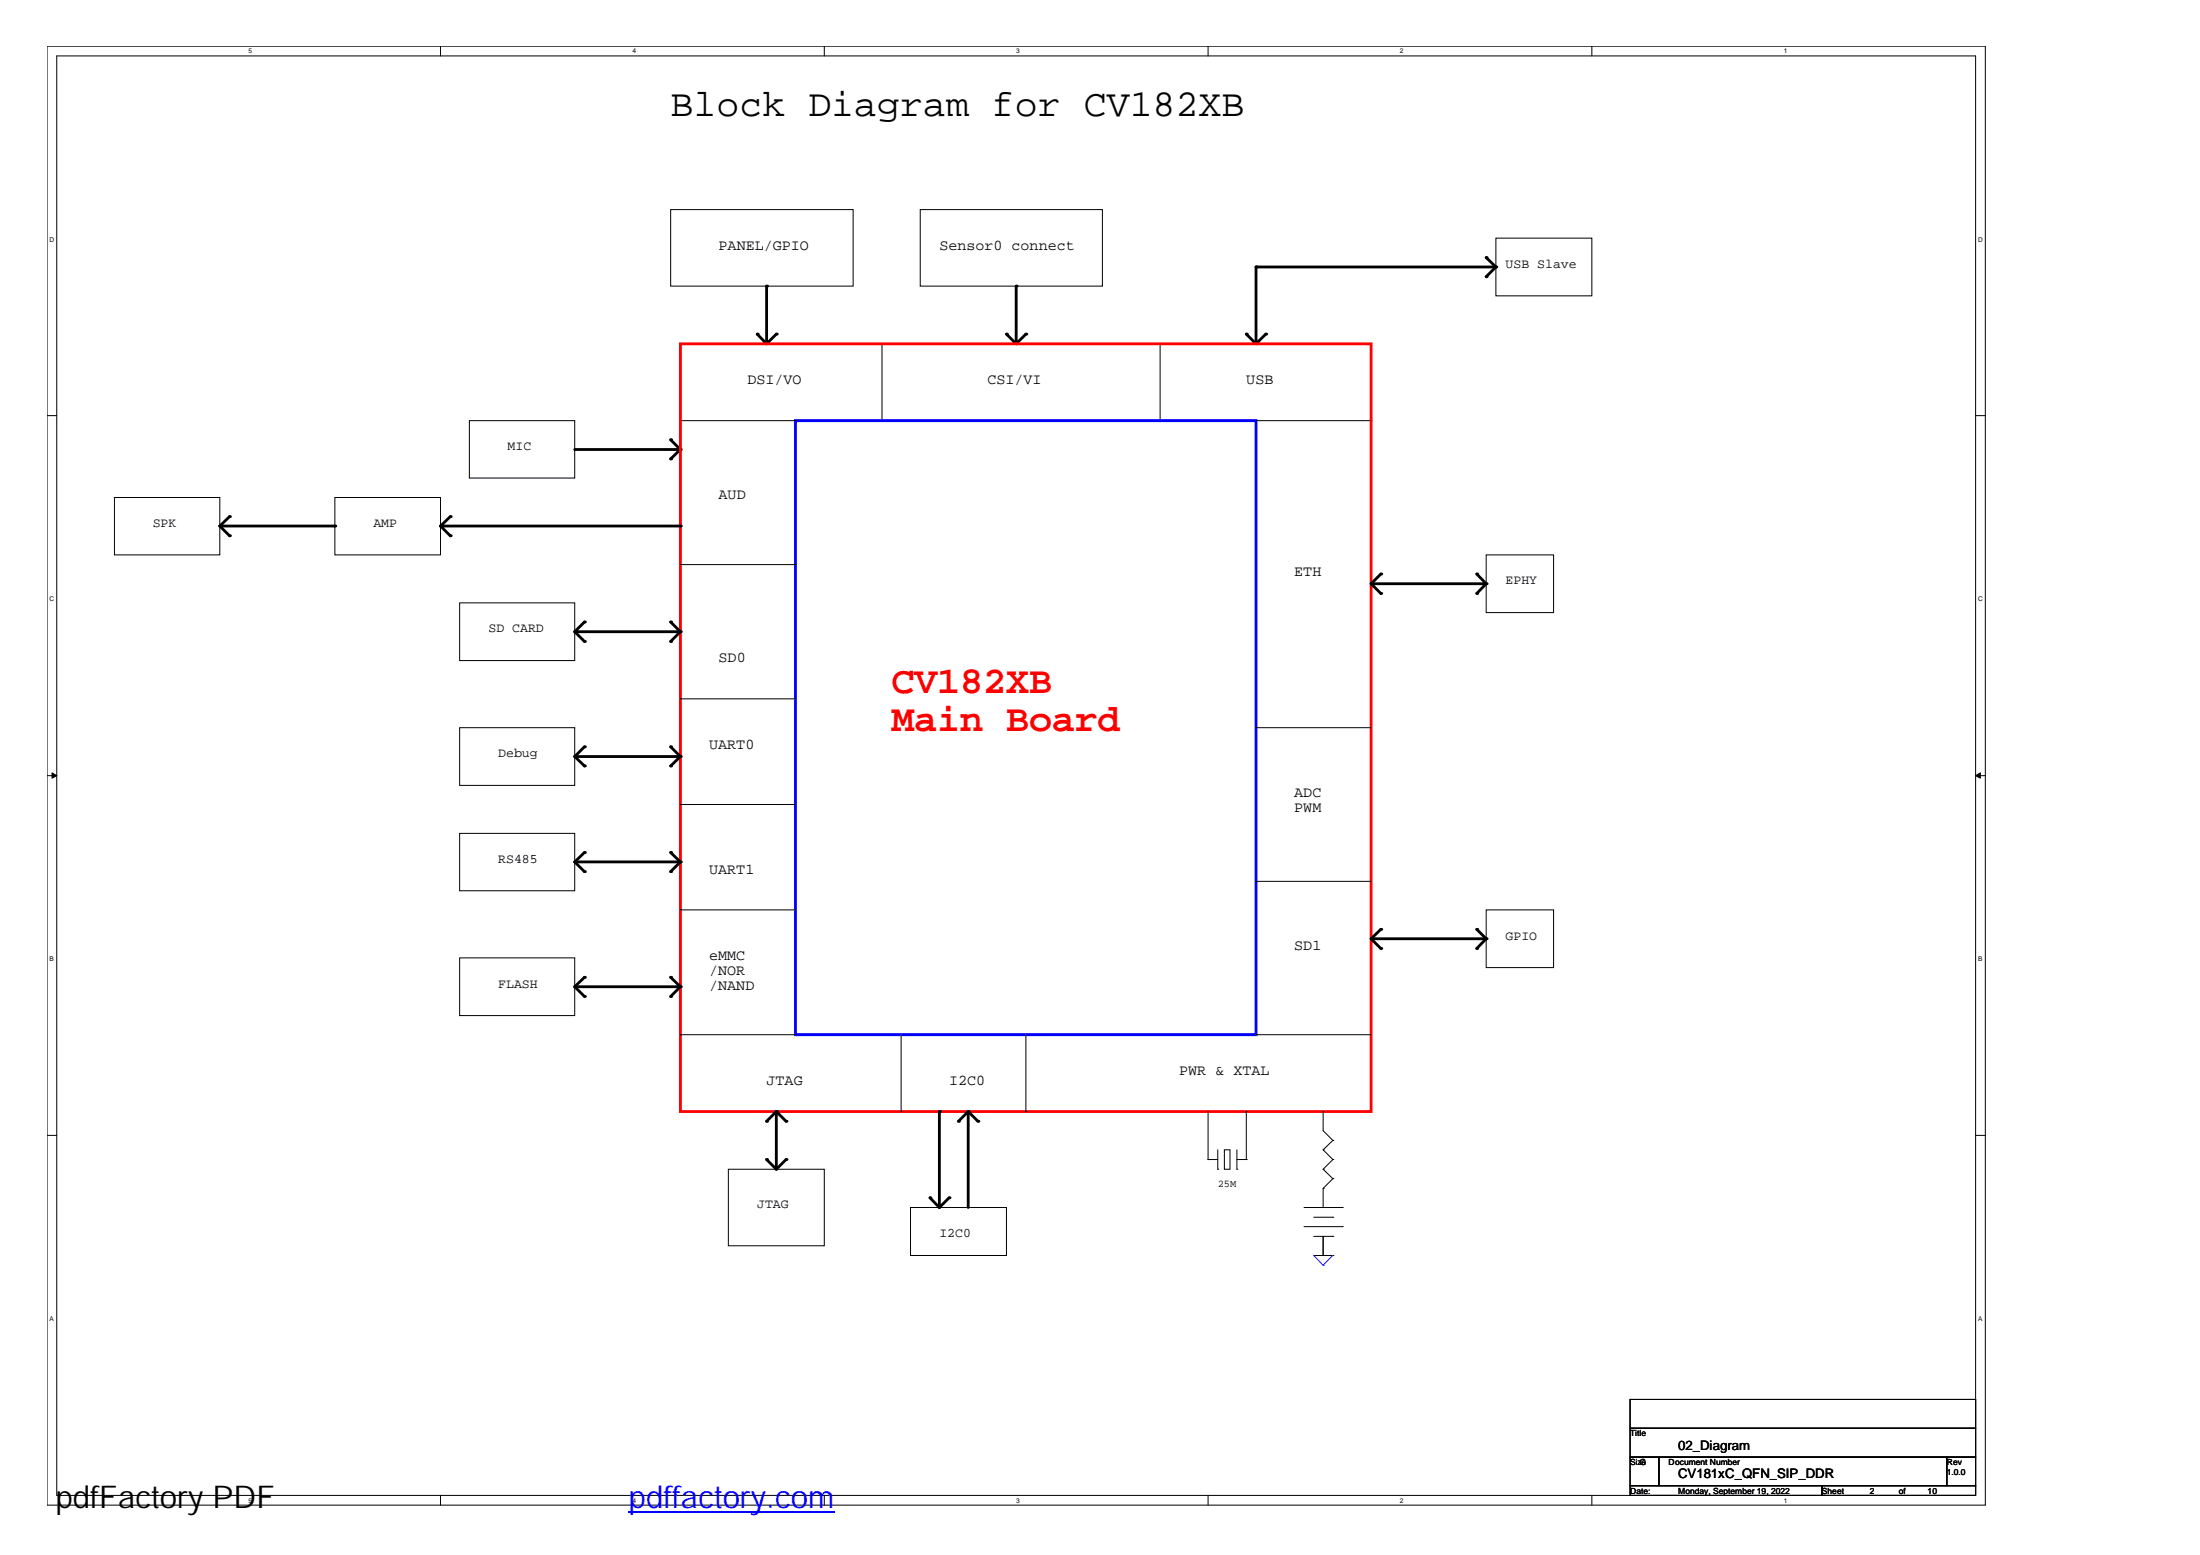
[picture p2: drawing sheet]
<svg xmlns="http://www.w3.org/2000/svg" width="297mm" height="210mm" viewBox="0 0 297 210" stroke-linecap="round" stroke-linejoin="round" font-family="sans-serif">
<path d="M6.3 6.2h261.8v197h-261.8zM7.7 7.5h259v194.4h-259z" fill="none" stroke="#000" stroke-width=".14"/>
<g fill="#fff">
<path d="M33.6 6.4h.5v1h-.5z"/>
<path d="M33.6 202h.5v1h-.5z"/>
</g>
<path d="M59.5 6.2v1.3M59.5 201.9v1.3" fill="none" stroke="#000" stroke-width=".14"/>
<g fill="#fff">
<path d="M85.4 6.4h.5v1h-.5z"/>
<path d="M85.4 202h.5v1h-.5z"/>
</g>
<path d="M111.3 6.2v1.3M111.3 201.9v1.3" fill="none" stroke="#000" stroke-width=".14"/>
<g fill="#fff">
<path d="M137.2 6.4h.5v1h-.5z"/>
<path d="M137.2 202h.5v1h-.5z"/>
</g>
<path d="M163.1 6.2v1.3M163.1 201.9v1.3" fill="none" stroke="#000" stroke-width=".14"/>
<g fill="#fff">
<path d="M189 6.4h.5v1h-.5z"/>
<path d="M189 202h.5v1h-.5z"/>
</g>
<path d="M214.9 6.2v1.3M214.9 201.9v1.3" fill="none" stroke="#000" stroke-width=".14"/>
<g fill="#fff">
<path d="M240.8 6.4h.5v1h-.5z"/>
<path d="M240.8 202h.5v1h-.5z"/>
<path d="M6.7 31.8h.6v1h-.6z"/>
<path d="M267.1 31.8h.6v1h-.6z"/>
<path d="M6.7 80.4h.6v1h-.6z"/>
<path d="M267.1 80.4h.6v1h-.6z"/>
</g>
<path d="M6.3 56.1h1.4M266.7 56.1h1.4" fill="none" stroke="#000" stroke-width=".14"/>
<g fill="#fff">
<path d="M6.7 129h.6v1h-.6z"/>
<path d="M267.1 129h.6v1h-.6z"/>
</g>
<path d="M6.3 104.7h1.4M266.7 104.7h1.4" fill="none" stroke="#000" stroke-width=".14"/>
<path d="M7 104.3l.7 .4-.7 .3zM266.7 104.7l.7-.4v.7z" fill="#000" stroke="#000" stroke-width=".14"/>
<g fill="#fff">
<path d="M6.7 177.5h.5v1h-.5z"/>
<path d="M267.1 177.5h.5v1h-.5z"/>
</g>
<g fill="none" stroke="#000" stroke-width=".14">
<path d="M90.6 28.3h24.6v10.3h-24.6zM124.2 28.3h24.6v10.3h-24.6zM202 32.1h12.9v7.8h-12.9zM63.4 56.8h14.2v7.7h-14.2zM91.9 56.8h15.5M107.4 56.8h.1M119.1 56.8h.1M119.1 46.4v10.4M156.6 56.8h.1M156.6 46.4v10.4M169.6 56.8h15.5M185.1 56.8h.1"/>
<path d="M15.5 67.2h14.2v7.7h-14.2zM45.2 67.2h14.3v7.7h-14.3zM91.9 76.2h15.5M107.4 76.2h.1M200.7 74.9h9.1v7.8h-9.1zM62.1 98.2h15.5v7.8h-15.5zM62.1 81.4h15.5v7.8h-15.5zM91.9 94.3h.1M91.9 94.3h15.5M169.6 98.2h.1M169.6 98.2h15.5M62.1 112.5h15.5v7.7h-15.5z"/>
<path d="M91.9 108.6h.1M91.9 108.6h15.5M169.6 119h.1M169.6 119h15.5M62.1 129.3h15.5v7.8h-15.5zM91.9 139.7h.1M91.9 122.8h.1M91.9 139.7h15.5M91.9 122.8h15.5M121.7 139.7v10.3M138.5 139.7v10.3M169.6 139.7h.1"/>
<path d="M169.6 139.7h15.5M200.7 122.8h9.1v7.8h-9.1zM6.3 153.3h1.4M98.3 157.8h13v10.4h-13zM121.7 150h.1M138.5 150h.1M163.1 156.5h.1M163.1 150v6.5M163.1 156.5h1.3M164.4 157.8h.1M164.4 155.2v2.6M165.3 155.2h.8v2.6h-.8z"/>
<path d="M167 157.8h.1M167 156.5h1.3M167 155.2v2.6M168.3 156.5h.1M168.3 150h.1M168.3 150v6.5M178.6 150h.1M178.6 155.2h.1M178.6 157.8h.1M178.6 150v2.6l1.4 1.3M178.6 155.2l1.4 1.3M178.6 157.8l1.4 1.3"/>
<path d="M180 153.9h.1M180 156.5h.1M180 159.1h.1M180 153.9l-1.4 1.3M180 156.5l-1.4 1.3M180 159.1l-1.4 1.3M266.7 153.3h1.4M122.9 163h13v6.5h-13zM176.1 163h5.1M176.1 165.6h5.1M177.4 164.3h2.6M177.4 166.9h2.6"/>
<path d="M177.4 169.5h2.6M178.6 160.4h.1M178.6 163h.1M178.6 169.5h.1M178.6 160.4v2.6M178.6 166.9v2.6M180 164.3h.1M180 166.9h.1M180 169.5h.1M181.2 163h.1M181.2 165.6h.1M220.1 188.9h46.6v3.9h-46.6z"/>
<path d="M220.1 192.8h46.6v3.9h-46.6zM220.1 196.7h3.9v3.8h-3.9zM224 196.7h38.8v3.8h-38.8zM262.8 196.7h3.9v3.8h-3.9zM220.1 200.5h25.9v1.4h-25.9zM246 200.5h20.7v1.4h-20.7z"/>
</g>
<g fill="none" stroke="#000" stroke-width=".38">
<path d="M103.5 38.6v7.8M137.2 38.6v7.8M200.7 34.8l1.3 1.2M202 36h-32.4v10.4M202 36l-1.3 1.4M90.6 59.4l1.3 1.3M102.2 45.1l1.3 1.3M104.8 45.1l-1.3 1.3M135.9 45.1l1.3 1.3M138.5 45.1l-1.3 1.3M168.3 45.1l1.3 1.3M170.9 45.1l-1.3 1.3"/>
<path d="M29.7 71l1.3 1.3M29.7 71h15.5M31 69.7l-1.3 1.3M59.5 71h32.4M59.5 71l1.3 1.3M60.8 69.7l-1.3 1.3M77.6 60.7h14.3M91.9 60.7l-1.3 1.2M185.1 78.8h15.6M185.1 78.8l1.3 1.3M186.4 77.5l-1.3 1.3M199.4 77.5l1.3 1.3"/>
<path d="M200.7 78.8l-1.3 1.3M77.6 85.3l1.3 1.3M77.6 85.3h14.3M78.9 84l-1.3 1.3M90.6 84l1.3 1.3M91.9 85.3l-1.3 1.3M77.6 102.1l1.3 1.3M77.6 102.1h14.3M77.6 116.3l1.3 1.4M77.6 116.3h14.3M78.9 100.8l-1.3 1.3M78.9 115.1l-1.3 1.2"/>
<path d="M90.6 100.8l1.3 1.3M90.6 115.1l1.3 1.2M91.9 102.1l-1.3 1.3M91.9 116.3l-1.3 1.4M77.6 133.2l1.3 1.3M77.6 133.2h14.3M78.9 131.9l-1.3 1.3M90.6 131.9l1.3 1.3M91.9 133.2l-1.3 1.3M185.1 126.7l1.3 1.3M185.1 126.7h15.6M186.4 125.4l-1.3 1.3"/>
<path d="M199.4 125.4l1.3 1.3M200.7 126.7l-1.3 1.3M103.5 156.5l1.3 1.3M104.8 150v7.8M104.8 150l-1.3 1.4M104.8 150l1.3 1.4M106.1 156.5l-1.3 1.3M126.8 150v13M130.7 150v13M130.7 150l-1.3 1.4M130.7 150l1.3 1.4M125.6 161.7l1.2 1.3"/>
<path d="M128.1 161.7l-1.3 1.3"/>
</g>
<g fill="#000">
<circle cx="103.5" cy="38.6" r=".19"/>
<circle cx="137.2" cy="38.6" r=".19"/>
<circle cx="169.6" cy="36" r=".19"/>
<circle cx="200.7" cy="34.8" r=".19"/>
<circle cx="200.7" cy="37.4" r=".19"/>
<circle cx="202" cy="36" r=".19"/>
<circle cx="90.6" cy="59.4" r=".19"/>
<circle cx="102.2" cy="45.1" r=".19"/>
<circle cx="104.8" cy="45.1" r=".19"/>
<circle cx="135.9" cy="45.1" r=".19"/>
<circle cx="138.5" cy="45.1" r=".19"/>
<circle cx="168.3" cy="45.1" r=".19"/>
<circle cx="170.9" cy="45.1" r=".19"/>
<circle cx="31" cy="69.7" r=".19"/>
<circle cx="31" cy="72.3" r=".19"/>
<circle cx="45.2" cy="71" r=".19"/>
<circle cx="60.8" cy="69.7" r=".19"/>
<circle cx="60.8" cy="72.3" r=".19"/>
<circle cx="90.6" cy="61.9" r=".19"/>
<circle cx="91.9" cy="71" r=".19"/>
<circle cx="91.9" cy="60.7" r=".19"/>
<circle cx="186.4" cy="77.5" r=".19"/>
<circle cx="199.4" cy="77.5" r=".19"/>
<circle cx="200.7" cy="78.8" r=".19"/>
<circle cx="78.9" cy="84" r=".19"/>
<circle cx="78.9" cy="86.6" r=".19"/>
<circle cx="90.6" cy="86.6" r=".19"/>
<circle cx="90.6" cy="84" r=".19"/>
<circle cx="91.9" cy="85.3" r=".19"/>
<circle cx="186.4" cy="80.1" r=".19"/>
<circle cx="199.4" cy="80.1" r=".19"/>
<circle cx="78.9" cy="117.7" r=".19"/>
<circle cx="78.9" cy="100.8" r=".19"/>
<circle cx="78.9" cy="103.4" r=".19"/>
<circle cx="78.9" cy="115.1" r=".19"/>
<circle cx="90.6" cy="115.1" r=".19"/>
<circle cx="90.6" cy="100.8" r=".19"/>
<circle cx="90.6" cy="103.4" r=".19"/>
<circle cx="90.6" cy="117.7" r=".19"/>
<circle cx="91.9" cy="102.1" r=".19"/>
<circle cx="91.9" cy="116.3" r=".19"/>
<circle cx="78.9" cy="134.5" r=".19"/>
<circle cx="78.9" cy="131.9" r=".19"/>
<circle cx="90.6" cy="131.9" r=".19"/>
<circle cx="90.6" cy="134.5" r=".19"/>
<circle cx="91.9" cy="133.2" r=".19"/>
<circle cx="186.4" cy="125.4" r=".19"/>
<circle cx="186.4" cy="128" r=".19"/>
<circle cx="199.4" cy="128" r=".19"/>
<circle cx="199.4" cy="125.4" r=".19"/>
<circle cx="200.7" cy="126.7" r=".19"/>
<circle cx="103.5" cy="151.4" r=".19"/>
<circle cx="103.5" cy="156.5" r=".19"/>
<circle cx="104.8" cy="150" r=".19"/>
<circle cx="106.1" cy="151.4" r=".19"/>
<circle cx="106.1" cy="156.5" r=".19"/>
<circle cx="126.8" cy="150" r=".19"/>
<circle cx="129.4" cy="151.4" r=".19"/>
<circle cx="130.7" cy="150" r=".19"/>
<circle cx="132" cy="151.4" r=".19"/>
<circle cx="125.6" cy="161.7" r=".19"/>
<circle cx="128.1" cy="161.7" r=".19"/>
</g>
<path d="M107.4 56.8h62.2v82.9h-62.2z" fill="none" stroke="#00f" stroke-width=".38"/>
<path d="M91.9 46.4h93.2v103.6h-93.2z" fill="none" stroke="#f00" stroke-width=".38"/>
<path d="M177.4 169.5l1.2 1.3M178.6 170.8h.1M180 169.5l-1.4 1.3" fill="none" stroke="#4200ff" stroke-width=".14"/>
<path d="M84.9 204.1h27.8" fill="none" stroke="#00f" stroke-width=".21"/>
<text font-size="5.2" x="90.6" y="15.6">Block Diagram for CV182XB</text>
<g font-size="5.2" fill="#f00">
<text x="120.4" y="93.5">CV182XB</text>
<text x="120.4" y="98.7">Main Board</text>
</g>
<g font-size="4.2">
<text x="6.3" y="203.6">利用pdfFactory 测试版本创建的</text>
<text x="28.7" y="203.6">PDF文档</text>
</g>
<text font-size="4.2" fill="#00f" x="84.9" y="203.6">pdffactory.com</text>
<g font-size="2">
<text x="97" y="33.7">PANEL/GPIO</text>
<text x="126.8" y="33.7">Sensor0 connect</text>
<text x="100.9" y="51.9">DSI/VO</text>
<text x="133.3" y="51.9">CSI/VI</text>
<text x="168.3" y="51.9">USB</text>
<text x="97" y="67.4">AUD</text>
<text x="174.8" y="77.8">ETH</text>
<text x="97" y="89.4">SD0</text>
<text x="95.8" y="101.1">UART0</text>
<text x="174.8" y="107.6">ADC</text>
<text x="174.8" y="109.6">PWM</text>
<text x="95.8" y="117.9">UART1</text>
<text x="95.8" y="129.6">eMMC</text>
<text x="95.8" y="131.6">/NOR</text>
<text x="174.8" y="128.3">SD1</text>
<text x="95.8" y="133.7">/NAND</text>
<text x="103.5" y="146.4">JTAG</text>
<text x="128.1" y="146.4">I2C0</text>
<text x="159.2" y="145.1">PWR &amp; XTAL</text>
</g>
<g font-size="1.8">
<text x="203.3" y="36.2">USB Slave</text>
<text x="68.5" y="60.8">MIC</text>
<text x="20.6" y="71.1">SPK</text>
<text x="50.4" y="71.1">AMP</text>
<text x="203.3" y="78.9">EPHY</text>
<text x="66" y="85.4">SD CARD</text>
<text x="67.3" y="102.2">Debug</text>
<text x="67.3" y="116.5">RS485</text>
<text x="203.3" y="126.8">GPIO</text>
<text x="67.3" y="133.3">FLASH</text>
<text x="102.2" y="163.1">JTAG</text>
<text x="126.8" y="167">I2C0</text>
<text x="226.6" y="195.7">02_Diagram</text>
<text x="226.6" y="199.6">CV181xC_QFN_SIP_DDR</text>
</g>
<text font-size="1.4" x="164.4" y="160.2">25M</text>
<g font-size="1.1">
<text x="220.1" y="193.9">Title</text>
<text x="220.1" y="197.8">Size</text>
<text x="221.4" y="197.8">C</text>
<text x="225.3" y="197.8">Document Number</text>
<text x="262.8" y="197.8">Rev</text>
<text x="220.1" y="201.6">Date:</text>
<text x="226.6" y="201.6">Monday, September 19, 2022</text>
<text x="246" y="201.6">Sheet</text>
<text x="252.5" y="201.6">2</text>
<text x="256.4" y="201.6">of</text>
<text x="260.3" y="201.6">10</text>
<text x="262.8" y="199.1">1.0.0</text>
</g>
<g font-size=".9">
<text x="33.6" y="7.2">5</text>
<text x="85.4" y="7.2">4</text>
<text x="137.2" y="7.2">3</text>
<text x="189" y="7.2">2</text>
<text x="240.8" y="7.2">1</text>
<text x="6.7" y="32.6">D</text>
<text x="267.1" y="32.6">D</text>
<text x="6.7" y="81.2">C</text>
<text x="267.1" y="81.2">C</text>
<text x="6.7" y="129.8">B</text>
<text x="267.1" y="129.8">B</text>
<text x="6.7" y="178.3">A</text>
<text x="267.1" y="178.3">A</text>
<text x="33.6" y="202.8">5</text>
<text x="85.4" y="202.8">4</text>
<text x="137.2" y="202.8">3</text>
<text x="189" y="202.8">2</text>
<text x="240.8" y="202.8">1</text>
</g>
</svg>
